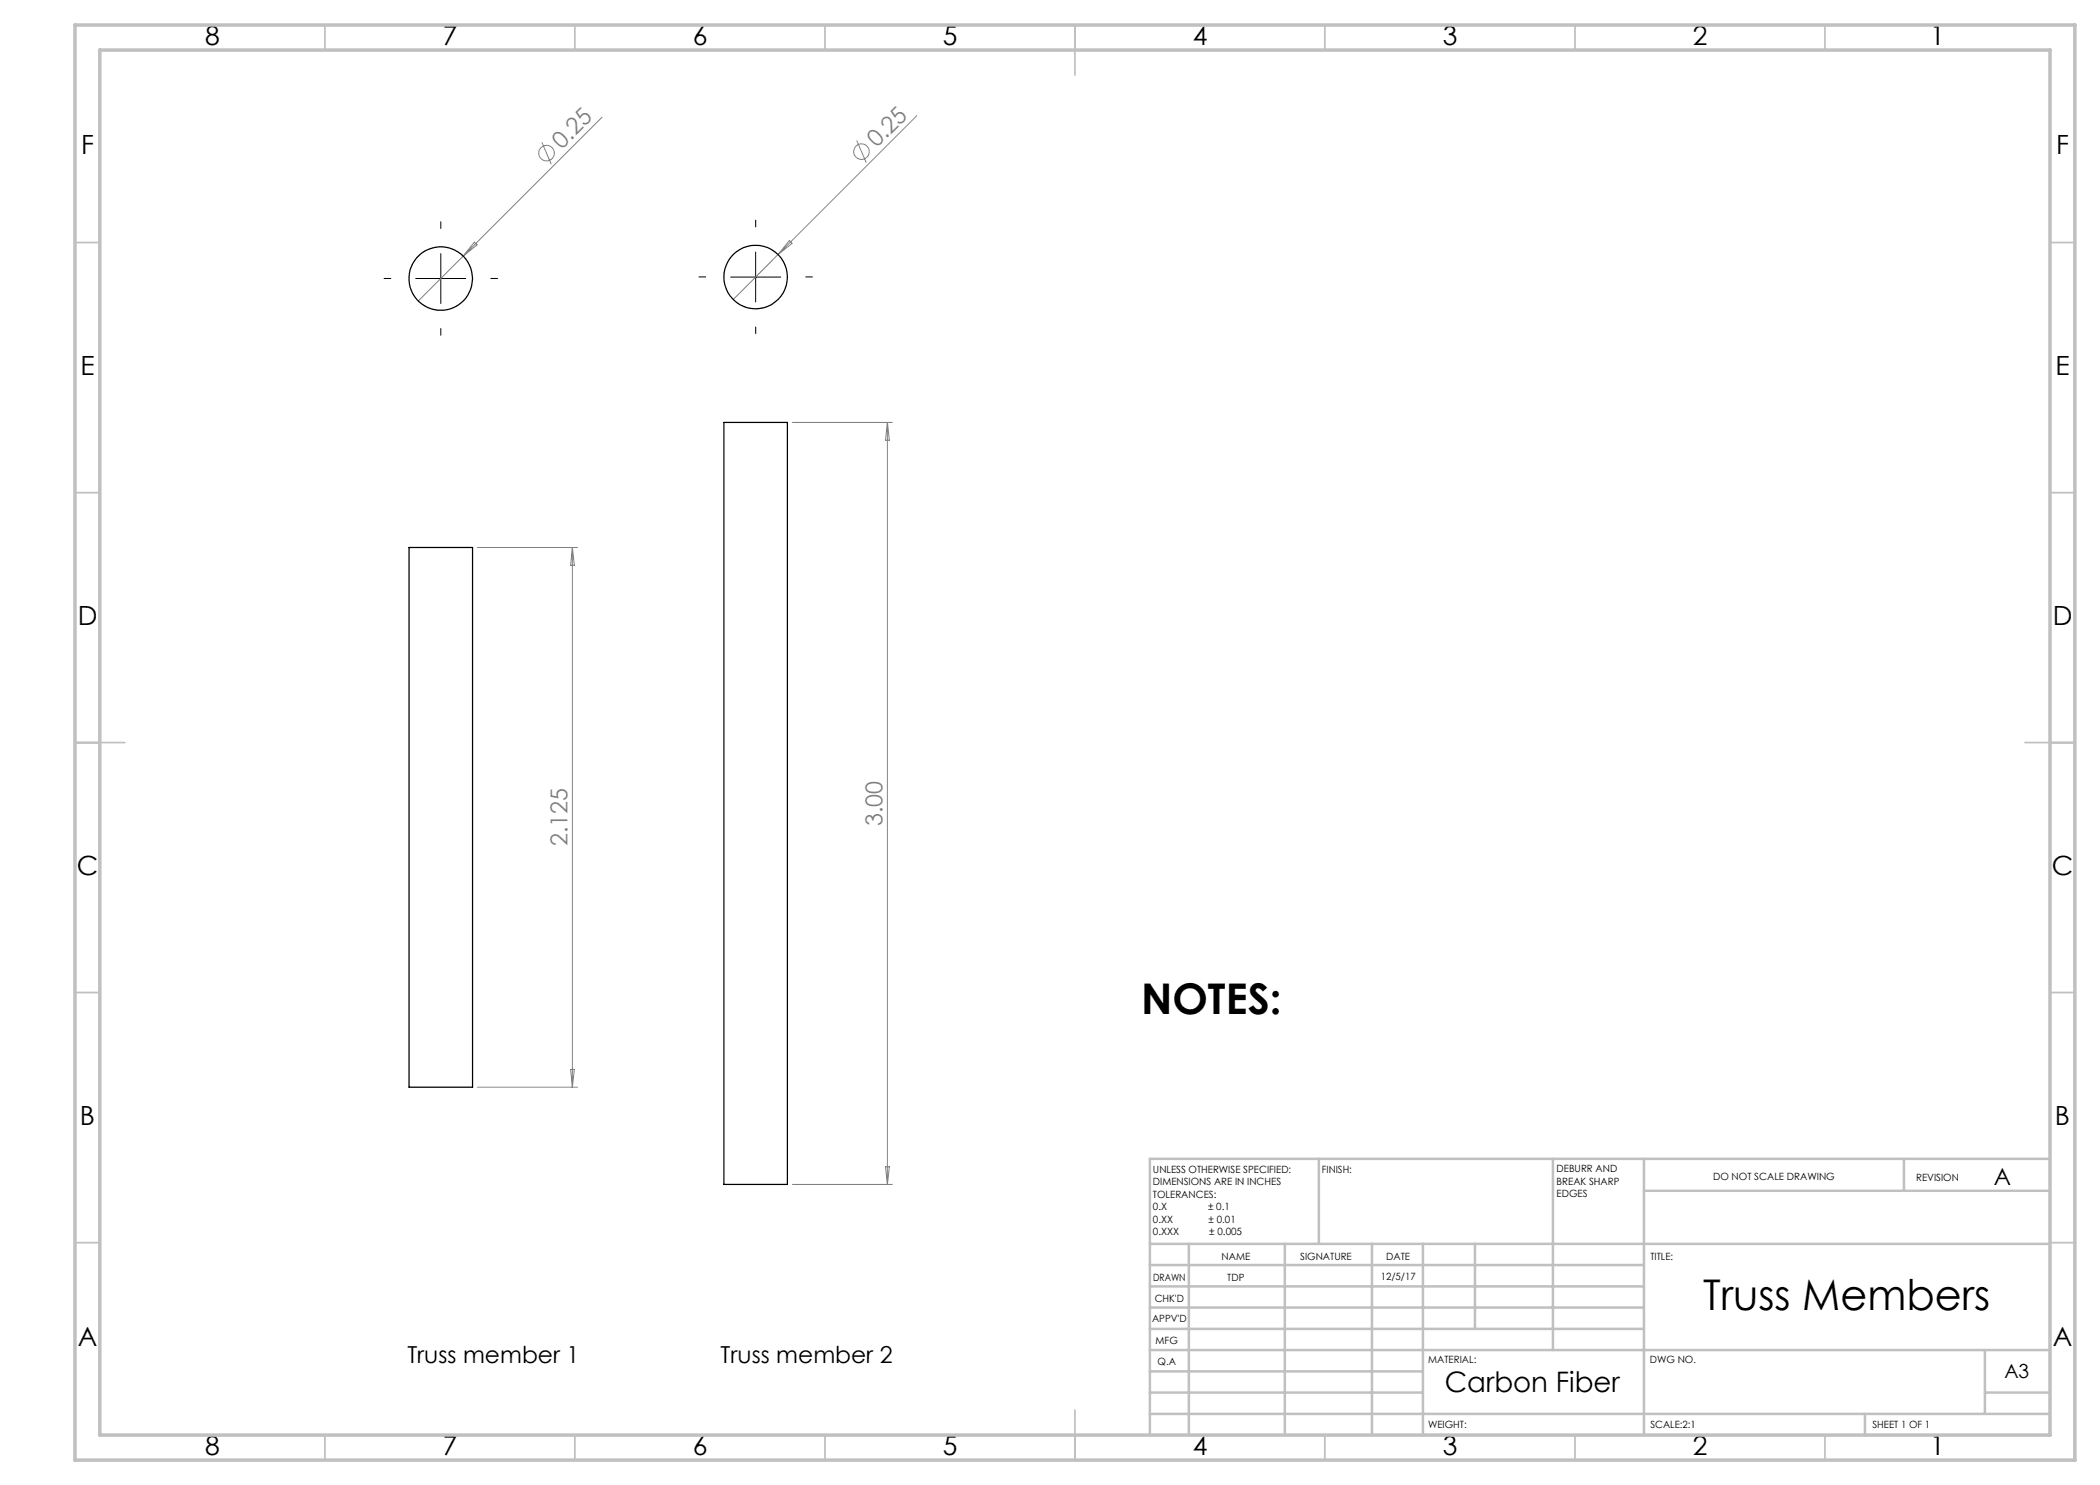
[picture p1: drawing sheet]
<svg xmlns="http://www.w3.org/2000/svg" width="420mm" height="297mm" viewBox="0 0 420 297" stroke-linecap="round" stroke-linejoin="round" font-family="sans-serif">
<g fill="none" stroke="#808080" stroke-width=".2">
<path d="M108.4 28.4l1.8 4.4M120.4 23.5l-36.8 36.7M171.3 28.1l1.9 4.4M183.4 23.1l-36.8 36.8M94.9 48.4l.5 .6-2.8 2.2zM157.9 48.1l.5 .6-2.8 2.2zM158.5 84.5h20M177.5 84.5v152.4M177.5 84.5l.4 3.5h-.8zM95.5 109.5h20M114.5 109.5v107.9M114.5 109.5l.4 3.6h-.8z"/>
<path d="M95.5 217.4h20M114.1 213.9h.8l-.4 3.5zM158.5 236.9h20M177.1 233.4h.8l-.4 3.5z"/>
<circle cx="109.3" cy="30.6" r="1.57"/>
<circle cx="172.3" cy="30.3" r="1.56"/>
</g>
<path d="M78.2 55.7h-1.4M88.2 45.7v-1.4M98.2 55.7h1.3M141.1 55.4h-1.3M151.1 45.4v-1.4M161.1 55.4h1.4M88.2 65.7v1.3M151.1 65.4v1.3" fill="none" stroke="#000" stroke-width=".2" stroke-dasharray="15.2 1.3 1.3 1.3"/>
<path d="M83.1 55.7h10M88.2 50.7v10M146.1 55.4h10M151.1 50.4v10" fill="none" stroke="#000" stroke-width=".2"/>
<g fill="none" stroke="#c0c0c0" stroke-width=".35">
<path d="M65 5v5M115 5v5M165 5v5M215 5v10M265 5v5M315 5v5M365 5v5M15 48.5h5M410 48.5h5M15 98.5h5M410 98.5h5M15 148.5h10"/>
<path d="M405 148.5h10M15 198.5h5M410 198.5h5M15 248.5h5M410 248.5h5M65 287v5M115 287v5M165 287v5M215 282v10M265 287v5M315 287v5M365 287v5"/>
</g>
<g fill="none" stroke="#c0c0c0" stroke-width=".5">
<path d="M263.8 231.8v17M310.6 231.8v38.2M328.8 231.8v55.2M328.8 238.2h81.2M380.8 231.8v6.4M410 231.8h-180v55.2M230 248.8h180M230 257.3h98.8M230 253h98.8M237.8 248.8v38.2M257 248.8v38.2M274.4 248.8v38.2"/>
<path d="M284.6 248.8v38.2M295 248.8v17M230 265.8h98.8M230 261.5h98.8M230 278.5h54.6M230 274.3h54.6M230 270h180M397 278.5h13M397 270v12.8M230 282.8h180M373 282.8v4.2"/>
</g>
<path d="M15 5h400v287h-400zM20 10h390v277h-390z" fill="none" stroke="#c0c0c0" stroke-width=".7"/>
<g fill="none" stroke="#000" stroke-width=".25">
<path d="M144.8 84.5h12.7v152.4h-12.7zM81.8 109.5h12.7v107.9h-12.7z"/>
<circle cx="88.2" cy="55.7" r="6.4"/>
<circle cx="151.1" cy="55.4" r="6.4"/>
</g>
<g font-size="8.5">
<text x="228.2" y="202.9">NOTES:</text>
<text x="340.6" y="262">Truss Members</text>
</g>
<text font-size="5.6" x="289" y="278.4">Carbon Fiber</text>
<g font-size="5.3">
<text x="41" y="9">8</text>
<text x="88.5" y="9">7</text>
<text x="138.5" y="9">6</text>
<text x="188.5" y="9">5</text>
<text x="238.5" y="9">4</text>
<text x="288.5" y="9">3</text>
<text x="338.5" y="9">2</text>
<text x="386" y="9">1</text>
<text x="16.2" y="30.8">F</text>
<text x="411.2" y="30.8">F</text>
<text x="16.1" y="75">E</text>
<text x="411.1" y="75">E</text>
<text x="15.5" y="125">D</text>
<text x="410.5" y="125">D</text>
<text x="15.4" y="175">C</text>
<text x="410.4" y="175">C</text>
<text x="16" y="225">B</text>
<text x="411" y="225">B</text>
<text x="15.5" y="269.3">A</text>
<text x="410.5" y="269.3">A</text>
<text x="41" y="291">8</text>
<text x="88.5" y="291">7</text>
<text x="138.5" y="291">6</text>
<text x="188.5" y="291">5</text>
<text x="238.5" y="291">4</text>
<text x="288.5" y="291">3</text>
<text x="338.5" y="291">2</text>
<text x="386" y="291">1</text>
</g>
<g font-size="4.7" fill="#808080">
<text x="175.3" y="29.7" transform="rotate(-45 175.3 29.7)">0.25</text>
<text x="112.4" y="30" transform="rotate(-45 112.4 30)">0.25</text>
<text x="176.5" y="165.2" transform="rotate(-90 176.5 165.2)">3.00</text>
<text x="113.5" y="169.3" transform="rotate(-90 113.5 169.3)">2.125</text>
</g>
<g font-size="4.7">
<text x="398.8" y="237">A</text>
<text x="81.5" y="272.6">Truss member 1</text>
<text x="144.1" y="272.6">Truss member 2</text>
</g>
<text font-size="3.9" x="400.9" y="275.5">A3</text>
<g font-size="2">
<text x="230.6" y="234.6">UNLESS OTHERWISE SPECIFIED:</text>
<text x="230.6" y="237.1">DIMENSIONS ARE IN INCHES</text>
<text x="230.6" y="239.6">TOLERANCES:</text>
<text x="264.4" y="234.6">FINISH:</text>
<text x="311.3" y="234.5">DEBURR AND</text>
<text x="311.3" y="237">BREAK SHARP</text>
<text x="311.3" y="239.5">EDGES</text>
<text x="342.6" y="236">DO NOT SCALE DRAWING</text>
<text x="383.2" y="236.1">REVISION</text>
<text x="230.6" y="242.1">0.X</text>
<text x="230.6" y="244.6">0.XX</text>
<text x="241.6" y="242.1">± 0.1</text>
<text x="241.7" y="244.6">± 0.01</text>
<text x="230.6" y="247.1">0.XXX</text>
<text x="241.9" y="247.1">± 0.005</text>
<text x="244.3" y="252">NAME</text>
<text x="260" y="251.9">SIGNATURE</text>
<text x="277.2" y="251.9">DATE</text>
<text x="330.1" y="251.9">TITLE:</text>
<text x="230.6" y="256.1">DRAWN</text>
<text x="245.5" y="256.1">TDP</text>
<text x="276.1" y="255.9">12/5/17</text>
<text x="230.9" y="260.3">CHK'D</text>
<text x="230.4" y="264.4">APPV'D</text>
<text x="231.1" y="268.8">MFG</text>
<text x="231.5" y="273">Q.A</text>
<text x="285.6" y="272.5">MATERIAL:</text>
<text x="330" y="272.5">DWG NO.</text>
<text x="285.6" y="285.5">WEIGHT:</text>
<text x="330.1" y="285.6">SCALE:2:1</text>
<text x="374.5" y="285.6">SHEET 1 OF 1</text>
</g>
</svg>
